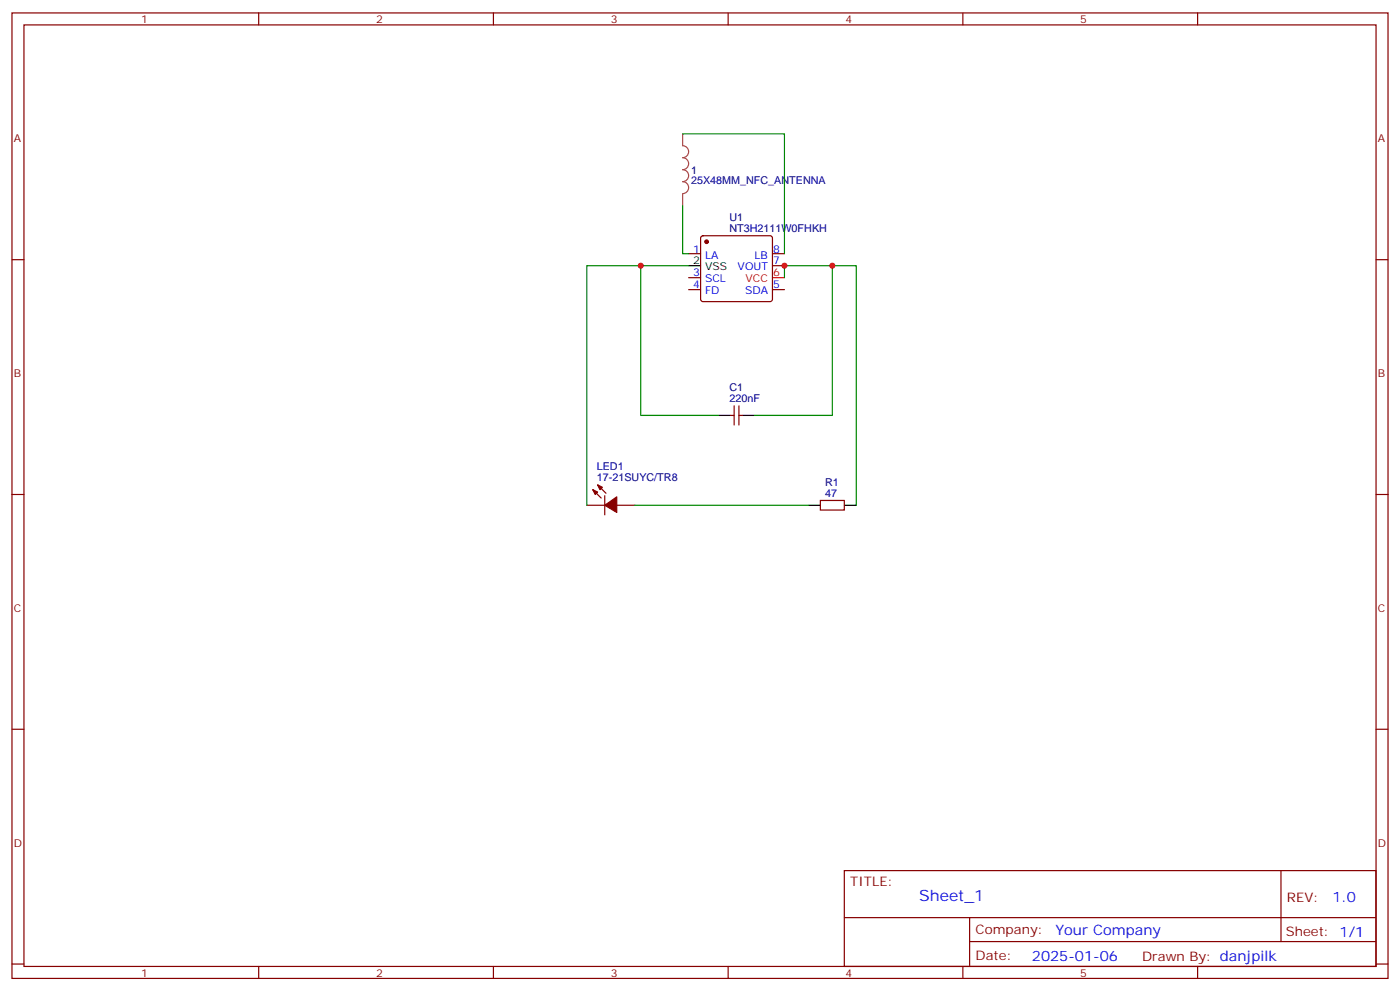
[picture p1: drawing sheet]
<svg xmlns="http://www.w3.org/2000/svg" width="412mm" height="292mm" viewBox="0 0 412 292" stroke-linecap="round" stroke-linejoin="round" font-family="sans-serif">
<g fill="none" stroke="#870000" stroke-width=".35">
<path d="M3.5 3.8h405.4v284.3h-405.4zM7.1 7.3h398.2v277.3h-398.2zM76.2 3.8v3.5M145.3 3.8v3.5M214.5 3.8v3.5M283.6 3.8v3.5M352.8 3.8v3.5M3.5 76.5h3.6M202.8 74.7h3.6M206.6 69.6l.5-.2h19.7l.5 .2 .2 .5v18l-.2 .5-.5 .2h-19.7l-.5-.2-.2-.5v-18zM227.5 74.7h3.6M227.5 78.2h3.6"/>
<path d="M405.3 76.5h3.6M202.8 85.3h3.6M202.8 81.8h3.6M227.5 85.3h3.6M216.3 119.5v5.7M217.7 119.5v5.7M215.2 122.3h1.1M217.7 122.3h1M3.5 145.6h3.6M172.9 148.8h5.3M174.6 144.2l2.5 2.5M176 142.8l2.5 2.5"/>
<path d="M178.2 146v5.6M181.7 148.8h5.3M241.7 147.4h7v2.8h-7zM405.3 145.6h3.6M3.5 214.8h3.6M405.3 214.8h3.6M248.7 256.4h156.6v28.2h-156.6zM377.3 256.4v20.9M248.7 270.2h156.5M285.6 277.3h119.6M285.6 270.2v14.2M3.5 283.9h3.6"/>
<path d="M76.2 284.6v3.5M145.3 284.6v3.5M214.5 284.6v3.5M283.6 284.6v3.5M352.8 284.6v3.5M405.3 283.9h3.6"/>
</g>
<path d="M227.5 81.8h3.6" fill="none" stroke="#f00" stroke-width=".35"/>
<path d="M202.8 78.2h3.6M211.7 122.3h3.5M218.7 122.3h3.5M238.1 148.8h3.6M248.7 148.8h3.5" fill="none" stroke="#000" stroke-width=".35"/>
<g fill="#870000" stroke="#870000" stroke-width=".35">
<path d="M174.6 144.2l1.4 .7-.7 .7z"/>
<path d="M176 142.8l1.4 .7-.7 .7z"/>
<path d="M178.2 148.8l3.5-2.5v4.6z"/>
<circle cx="208.1" cy="71.2" r=".53"/>
</g>
<path d="M201.1 39.4v3.5a1.76 1.76 0 0 1 1.7 1.8 1.76 1.76 0 0 1-1.7 1.7 1.76 1.76 0 0 1 1.7 1.8 1.76 1.76 0 0 1-1.7 1.8 1.76 1.76 0 0 1 1.7 1.7 1.76 1.76 0 0 1-1.7 1.8 1.76 1.76 0 0 1 1.7 1.8 1.76 1.76 0 0 1-1.7 1.7M201.1 57.1v3.5" fill="none" stroke="#a64a4a" stroke-width=".35"/>
<path d="M201.1 39.4h30v35.3M188.7 78.2h-15.8v70.6M201.1 60.6v14.1h1.7M202.8 78.2h-14.1v44.1h23M245.2 78.2h7v70.6M231.1 81.8v-3.6h14.1v44.1h-23M187 148.8h51.1" fill="none" stroke="#008700" stroke-width=".35"/>
<g fill="#c00">
<circle cx="188.7" cy="78.2" r=".88"/>
<circle cx="245.2" cy="78.2" r=".88"/>
<circle cx="231.1" cy="78.2" r=".88"/>
</g>
<text font-size="4.6" fill="#00f" x="270.8" y="265.4">Sheet_1</text>
<g font-size="4.2" fill="#00f">
<text x="392.5" y="265.7">1.0</text>
<text x="310.9" y="275.2">Your Company</text>
<text x="304" y="283">2025-01-06</text>
</g>
<g font-size="3.9" fill="#800">
<text x="250.5" y="261">TITLE:</text>
<text x="379.1" y="265.7">REV:</text>
<text x="287.4" y="275.2">Company:</text>
<text x="378.7" y="275.8">Sheet: 1/1</text>
<text x="287.4" y="282.9">Date:</text>
<text x="336.4" y="282.9">Drawn By: danjpilk</text>
</g>
<g font-size="3.2" fill="#800">
<text x="41.6" y="6.8">1</text>
<text x="110.8" y="6.8">2</text>
<text x="179.9" y="6.8">3</text>
<text x="249.1" y="6.8">4</text>
<text x="318.2" y="6.8">5</text>
<text x="4.1" y="41.9">A</text>
<text x="405.9" y="41.9">A</text>
<text x="4.1" y="111.1">B</text>
<text x="405.9" y="111.1">B</text>
<text x="4.1" y="180.2">C</text>
<text x="405.9" y="180.2">C</text>
<text x="4.1" y="249.3">D</text>
<text x="405.9" y="249.3">D</text>
<text x="41.6" y="287.6">1</text>
<text x="110.8" y="287.6">2</text>
<text x="179.9" y="287.6">3</text>
<text x="249.1" y="287.6">4</text>
<text x="318.2" y="287.6">5</text>
</g>
<g font-size="3.2" fill="#000080">
<text x="203.6" y="51.1">1</text>
<text x="203.6" y="54.3">25X48MM_NFC_ANTENNA</text>
<text x="214.9" y="65.2">U1</text>
<text x="214.9" y="68.4">NT3H2111W0FHKH</text>
<text x="214.9" y="118.5">220nF</text>
<text x="214.9" y="115.3">C1</text>
<text x="175.8" y="141.7">17-21SUYC/TR8</text>
<text x="175.8" y="138.5">LED1</text>
<text x="243.1" y="143.1">R1</text>
<text x="243.1" y="146.3">47</text>
</g>
<g font-size="3.2">
<text x="204.2" y="77.9">2</text>
<text x="207.7" y="79.7">VSS</text>
</g>
<g font-size="3.2" fill="#00f">
<text x="204.2" y="74.4">1</text>
<text x="207.7" y="76.1">LA</text>
<text x="222.3" y="76.1">LB</text>
<text x="227.7" y="74.4">8</text>
<text x="227.7" y="77.9">7</text>
<text x="204.2" y="81.4">3</text>
<text x="207.7" y="83.2">SCL</text>
<text x="217.3" y="79.7">VOUT</text>
<text x="204.2" y="84.9">4</text>
<text x="207.7" y="86.7">FD</text>
<text x="219.5" y="86.7">SDA</text>
<text x="227.7" y="84.9">5</text>
</g>
<g font-size="3.2" fill="#f00">
<text x="219.6" y="83.2">VCC</text>
<text x="227.7" y="81.4">6</text>
</g>
</svg>
